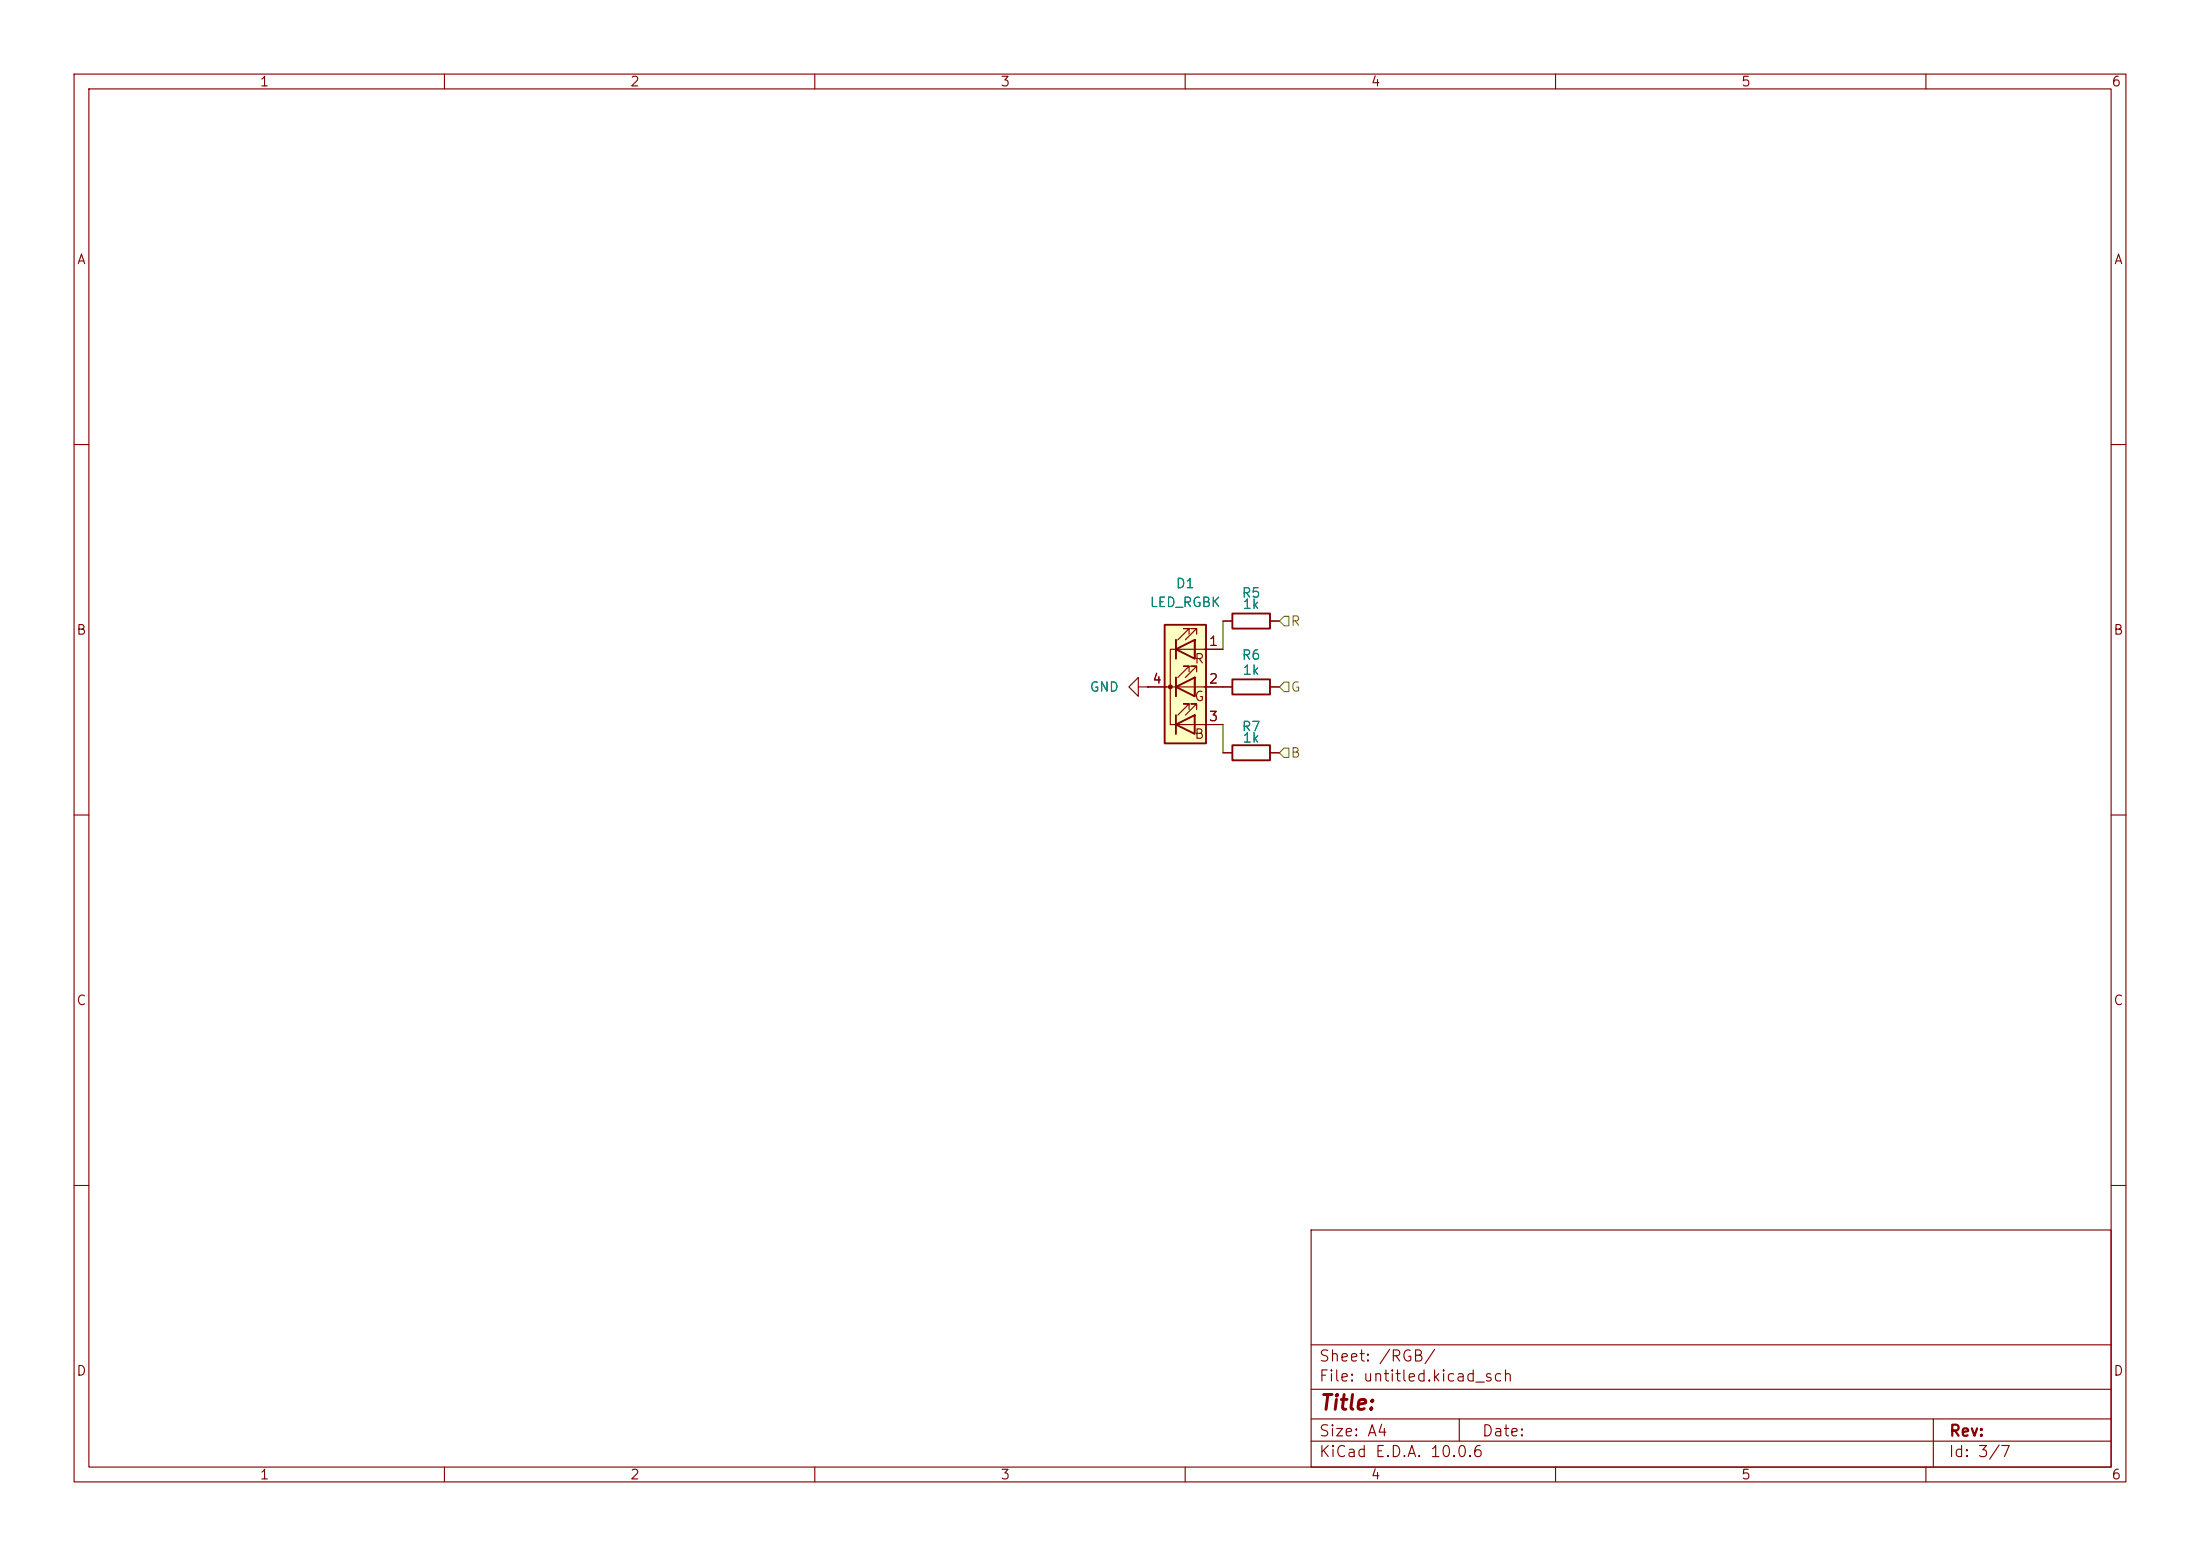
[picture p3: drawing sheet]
<svg xmlns="http://www.w3.org/2000/svg" width="297mm" height="210mm" viewBox="0 0 297 210" stroke-linecap="round" stroke-linejoin="round" font-family="sans-serif">
<path d="M0 0h297v210h-297z" fill="#fff" stroke="#fff" stroke-width=".14"/>
<g fill="none" stroke="#840000" stroke-width=".15">
<path d="M10 10h277v190h-277zM12 12h273v186h-273zM60 10v2M110 10v2M160 10v2M210 10v2M260 10v2M10 60h2M285 60h2M153.7 92.7v-1.3l-1.3 1.3 1.3 1.3v-1.3h1.2M154.9 92.7h.1M165.1 92.7h1.3"/>
<path d="M165.1 83.8h1.3M171.4 92.7h1.3M171.4 83.8h1.3M10 110h2M165.1 101.6h1.3M171.4 101.6h1.3M285 110h2M10 160h2M177 166h108v32h-108zM285 160h2M60 198v2M110 198v2"/>
<path d="M160 198v2M177 194.5h108M177 191.5h108M177 187.5h108M177 181.5h108M197 191.5v3M210 198v2M260 198v2M261 191.5v6.5"/>
</g>
<path d="M166.4 91.7h5v2h-5zM166.4 82.8h5v2h-5zM166.4 100.6h5v2h-5z" fill="none" stroke="#840000" stroke-width=".25"/>
<path d="M157.2 84.3h5.6v16h-5.6z" fill="#ffffc2"/>
<circle cx="158" cy="92.7" r=".25" fill="#840000" stroke="#840000" stroke-width=".15"/>
<path d="M157.2 84.3h5.6v16h-5.6zM158.7 87.6l2.6-1.2v2.5zM158.7 92.7l2.6-1.3v2.6zM158.7 97.8l2.6-1.3v2.6zM158.7 86.4v2.5M158.7 91.4v2.6M158.7 96.5v2.6" fill="none" stroke="#840000" stroke-width=".25"/>
<g fill="none" stroke="#840000" stroke-width=".15">
<path d="M154.9 92.7h.1M154.9 92.7h11.5M158.7 86.4v2.5M158.7 91.4v2.6M158.7 97.8h6.4M160.5 85.6v-.8h-.7h.7l-1.5 1.6M160.5 90.7v-.8h-.7h.7l-1.5 1.5M160.5 95.8v-.8h-.7h.7l-1.5 1.5M161.3 86.4h.1M161.3 86.4v2.5zM161.3 91.4h.1M161.3 91.4v2.6z"/>
<path d="M161.5 85.6v-.8h-.7h.7l-1.5 1.6M161.5 90.7v-.8h-.7h.7l-1.5 1.5M161.5 95.8v-.8h-.7h.7l-1.5 1.5M165.1 87.6h-7.1v10.2h1M165.1 83.8h1.3M171.4 92.7h1.3M171.4 83.8h1.3M165.1 101.6h1.3M171.4 101.6h1.3"/>
</g>
<path d="M173.4 83.2h.6v1.3h-.6l-.7-.7zM173.4 92.1h.6v1.2h-.6l-.7-.6zM173.4 101h.6v1.2h-.6l-.7-.6z" fill="none" stroke="#848400" stroke-width=".15"/>
<path d="M165.1 83.8v3.8M165.1 97.8v3.8" fill="none" stroke="#008400" stroke-width=".15"/>
<text font-size="2" fill="#840000" x="178" y="190.8">Title:</text>
<g font-size="1.5" fill="#840000">
<text x="178" y="184.1">Sheet: /RGB/</text>
<text x="178" y="186.8">File: untitled.kicad_sch</text>
<text x="178" y="197">KiCad E.D.A. 10.0.6</text>
<text x="178" y="194.2">Size: A4</text>
<text x="200" y="194.2">Date:</text>
<text x="263" y="197">Id: 3/7</text>
<text x="263" y="194.2">Rev:</text>
</g>
<g font-size="1.3" fill="#840000">
<text x="35" y="12">1</text>
<text x="85" y="12">2</text>
<text x="135" y="12">3</text>
<text x="185" y="12">4</text>
<text x="235" y="12">5</text>
<text x="285" y="12">6</text>
<text x="10.3" y="36">A</text>
<text x="285.3" y="36">A</text>
<text x="10.2" y="86">B</text>
<text x="161.2" y="89.9">R</text>
<text x="163.1" y="87.5">1</text>
<text x="285.2" y="86">B</text>
<text x="155.5" y="92.6">4</text>
<text x="161.2" y="94.9">G</text>
<text x="163.1" y="92.6">2</text>
<text x="161.2" y="100">B</text>
<text x="163.1" y="97.7">3</text>
<text x="10.2" y="136">C</text>
<text x="285.2" y="136">C</text>
<text x="10.2" y="186">D</text>
<text x="285.2" y="186">D</text>
<text x="35" y="200">1</text>
<text x="85" y="200">2</text>
<text x="135" y="200">3</text>
<text x="185" y="200">4</text>
<text x="235" y="200">5</text>
<text x="285" y="200">6</text>
</g>
<g font-size="1.3" fill="#008484">
<text x="155.1" y="82.2">LED_RGBK</text>
<text x="158.7" y="79.7">D1</text>
<text x="167.5" y="81">R5</text>
<text x="167.7" y="82.5">1k</text>
<text x="167.5" y="89.4">R6</text>
<text x="147" y="93.7">GND</text>
<text x="167.7" y="91.4">1k</text>
<text x="167.5" y="99">R7</text>
<text x="167.7" y="100.5">1k</text>
</g>
<g font-size="1.3" fill="#848400">
<text x="174.2" y="84.8">R</text>
<text x="174.2" y="93.7">G</text>
<text x="174.2" y="102.6">B</text>
</g>
</svg>
